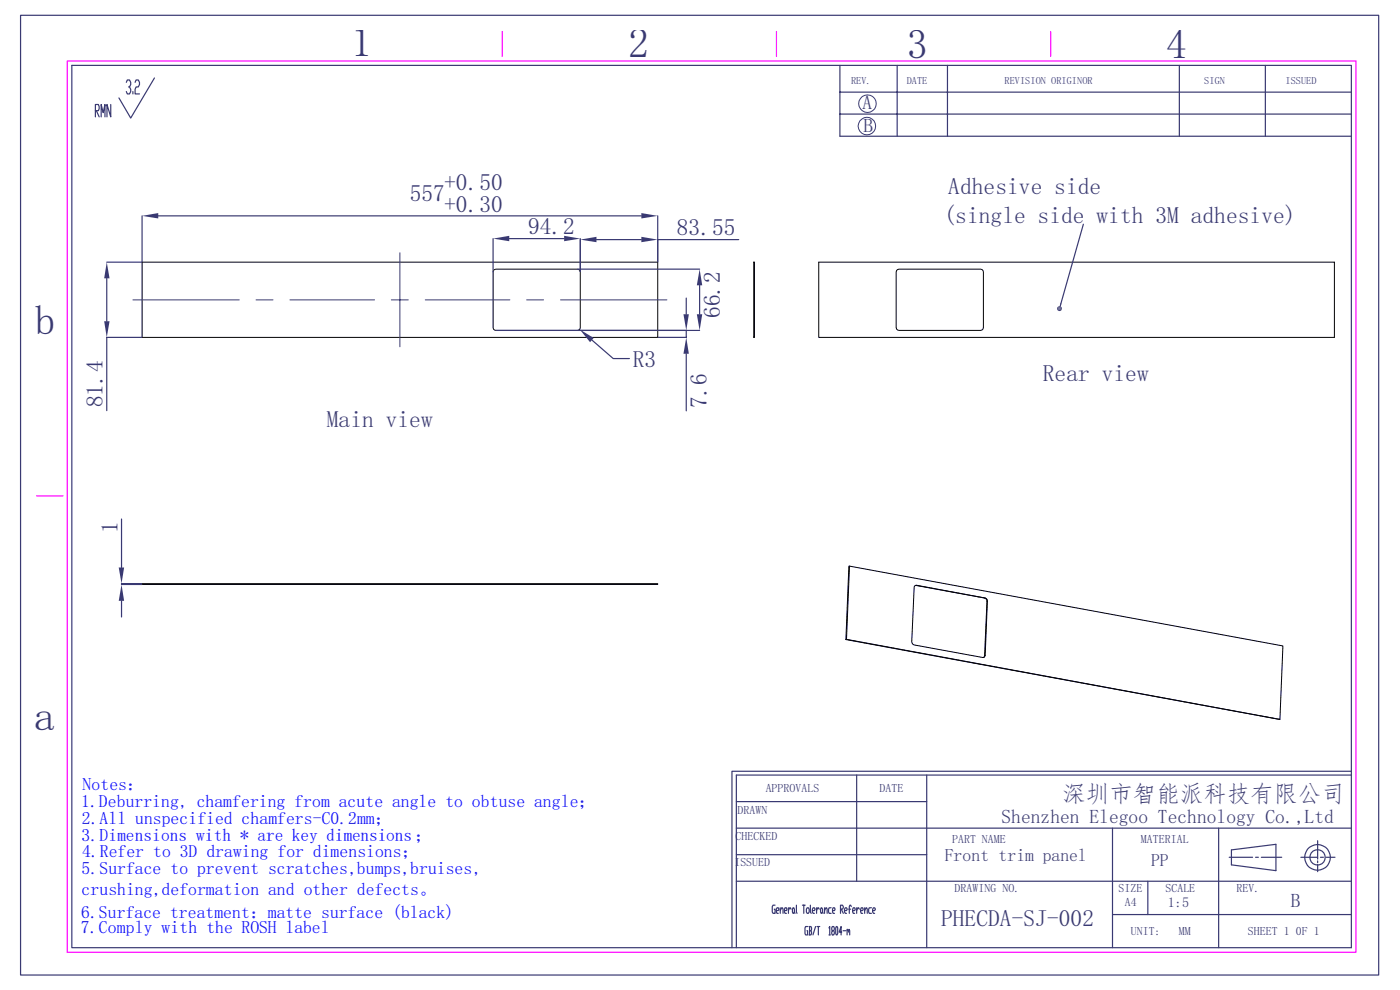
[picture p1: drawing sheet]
<svg xmlns="http://www.w3.org/2000/svg" width="297mm" height="210mm" viewBox="0 0 297 210" stroke-linecap="round" stroke-linejoin="round" font-family="sans-serif">
<path d="M14.3 12.9h273.4v189.1h-273.4zM106.6 6.7v5.3M164.7 6.7v5.3M222.9 6.7v5.3M7.7 105.2h5.7" fill="none" stroke="#f0f" stroke-width=".25"/>
<g fill="none" stroke="#393972" stroke-width=".25">
<path d="M4.4 3.2h288.1v203.6h-288.1zM15.2 13.9h271.5v187.1h-271.5zM26.8 17.5l.2-.5h.5l.2 .5v.4l-.2 .5h-.2M27.5 18.4l.2 .5v.5l-.2 .5h-.5l-.2-.5M28.2 19.4v.5M28.7 17.5l.2-.5h.4l.3 .5v.4l-.3 .5h-.4l-.2 .5v1h.9M32.8 16.5l-5.1 8.5-2.5-4.2M178.2 13.9v15h108.5M178.2 19.5h108.5M190.3 13.9v15M201 13.9v15M250.2 13.9v15"/>
<path d="M268.4 13.9v15M20.2 23.5h.7l.1-.4-.1-.9h-.7v2.6M20.4 23.5l.6 1.3M21.5 24.8v-2.6l.4 1.7 .4-1.7v2.6M23.5 22.2v2.6l-.8-2.6v2.6M178.2 24.2h108.5M22.6 55.6h7.5M22.6 59v9.1M30.1 71.6h-7.5v15.5M156.2 175.7h130.5M156.2 170h40.4M181.7 164.4v22.5"/>
<path d="M196.6 164.4v36.6M236 175.7v25.3M258.5 175.7v25.3M279.5 178.3v3.9M286.7 163.6h-131.4v37.4M286.7 164.4h-130.5v36.6M156.2 186.9h130.5M156.2 181.3h40.4M164.4 192h-.4l-.2 .3v1.1l.2 .3h.4v-.8h-.1M164.7 193.2h.4l.2-.3-.2-.3h-.3l-.1 .3v.5l.1 .3h.3M165.5 193.2l.3-.6h.2l.1 1.1M165.5 192.6v1.1"/>
<path d="M166.4 193.2h.4l.2-.3-.2-.3h-.3l-.1 .3 .1 .8h.3M167.3 192.6v1.1M167.8 192.9l-.1-.3h-.2l-.2 .6M168.2 192.6h.2l.1 .3-.1 .8h-.2l-.1-.3zM168.5 193.4l.2 .3M169 192l.1 1.7M170.2 192h.6M170.5 192v1.7M171.2 192.6h.3l.2 .3v.5l-.2 .3h-.3l-.1-.3v-.5zM171.3 196.5h-.4l-.1 .3 .1 1.5h.4v-.9h-.1M171.6 196.5h.4l.2 .3-.2 .6M171.7 197.4h.3l.2 .6-.2 .3h-.4"/>
<path d="M171.7 196.5v1.8M171.9 192v1.4l.2 .3M172.3 193.2h.5l.1-.3-.1-.3h-.3l-.2 .3v.5l.2 .3h.3M173 196.5l-.5 1.8M173.2 192.6v1.1M173.3 196.5h.6M173.6 196.5v1.8M173.8 192.9l-.1-.3h-.2l-.3 .6M174.2 192.6l.3 .3v.5l-.2 .3-.2-.3zM174.5 193.4l.1 .3M174.9 193.2l.4-.6 .2 1.1M174.9 192.6v1.1"/>
<path d="M175.9 196.8l.1-.3v1.8M175.9 198.3h.2M176.3 192.6h-.4l-.1 .3 .1 .8h.4M176.6 197.4l-.2-.6 .2-.3h.3l.1 .6-.1 .3h-.3l-.2 .3 .2 .6h.3l.1-.3-.1-.6M176.6 193.2h.4l.2-.3-.2-.3h-.3l-.1 .3 .1 .8h.3M177.4 196.5h.2l.1 .3-.1 1.5h-.2l-.1-.3zM178.3 192.9h.4l.2-.3-.2-.6h-.4v1.7M178.5 192.9l.4 .8M178.6 197.7h-.6l.4-1.2v1.8M178.9 197.4h.5M179.2 193.2h.4l.1-.3-.1-.3h-.3l-.1 .3v.5l.1 .3h.3M179.7 197.4l.1-.3 .2 .6"/>
<path d="M179.7 197.1v1.2M180 197.4l.1-.3 .2 1.2M180 192.9h.5M180.6 192.3l-.1-.3h-.2l-.1 1.7M180.9 193.2h.4l.1-.3-.1-.3h-.3l-.1 .3 .1 .8h.3M181.7 192.6v1.1M182.3 192.9l-.1-.3h-.2l-.3 .6M182.6 193.2h.4l.1-.3-.1-.3h-.3l-.1 .3 .1 .8h.3M183.4 193.2l.5-.6 .1 1.1M183.4 192.6v1.1M184.9 192.6h-.5l-.1 .3 .1 .8h.5M185.1 193.2h.4l.2-.3-.2-.3h-.2l-.2 .3v.5l.2 .3h.2"/>
<path d="M236 194h50.7M243.5 186.9v7.1M260.8 181.8h4.9M261.2 180.3l9.5-1.2v5.6l-9.5-1.2zM266.4 181.8h.6M267.6 181.8h4.3M276 181.8h3.5M279.5 182.6v.4M279.5 183.4v1.5M280.1 181.8h.7M281.3 181.8h1.9"/>
<circle cx="279.5" cy="181.9" r="1.63"/>
<circle cx="279.5" cy="181.9" r="2.72"/>
</g>
<g fill="none" stroke="#393972" stroke-width=".21">
<circle cx="183.9" cy="26.7" r="1.86"/>
<circle cx="184" cy="22" r="1.86"/>
</g>
<path d="M30.1 55.6h109.4v16h-109.4zM104.9 57.2h17.9l.3 .5-.1 12.1-.5 .3-17.6-.1-.3-.5v-11.8z" fill="none" stroke="#000" stroke-width=".21"/>
<g fill="#393972">
<path d="M22.6 55.6l.6 3.4h-1.1z"/>
<path d="M22.1 68.1h1.1l-.6 3.5z"/>
</g>
<path d="M30.1 45.8v9.7M33.6 45.8h102.5M139.5 45.8v9.7" fill="none" stroke="#393972" stroke-width=".25"/>
<g fill="#393972">
<path d="M30.1 45.8l3.5-.6v1.1z"/>
<path d="M136.1 45.2l3.4 .6-3.4 .5z"/>
</g>
<path d="M104.6 50.6v7M108 50.6h11.7M123.1 50.6v7" fill="none" stroke="#393972" stroke-width=".25"/>
<g fill="#393972">
<path d="M104.6 50.6l3.4-.6v1.2z"/>
<path d="M119.7 50l3.4 .6-3.4 .6z"/>
</g>
<path d="M122.6 57.1h25.8M122.6 70.1h25.8M148.4 60.5v6.2" fill="none" stroke="#393972" stroke-width=".25"/>
<g fill="#393972">
<path d="M148.4 57.1l.6 3.4h-1.2z"/>
<path d="M147.8 66.7h1.2l-.6 3.4z"/>
</g>
<path d="M125.6 72.1l4.5 4h3.4" fill="none" stroke="#393972" stroke-width=".25"/>
<path d="M123 69.9l2.9 1.8-.7 .9z" fill="#393972"/>
<path d="M123.1 50.8v6.8M126.5 50.8h9.6M156.7 50.8h-17.2v4.7" fill="none" stroke="#393972" stroke-width=".25"/>
<g fill="#393972">
<path d="M123.1 50.8l3.4-.6v1.2z"/>
<path d="M136.1 50.2l3.4 .6-3.4 .6z"/>
</g>
<path d="M105.2 70.1h40.4v1.5h-6M145.6 63.2v3.5M145.6 75v12.1" fill="none" stroke="#393972" stroke-width=".25"/>
<g fill="#393972">
<path d="M145 66.7h1.1l-.5 3.4z"/>
<path d="M145.6 71.6l.5 3.4h-1.1z"/>
</g>
<path d="M84.8 53.6v20M28.2 63.6h22.6M54.3 63.6h3.6M61.5 63.6h18M83 63.6h3.6M90.2 63.6h18M111.7 63.6h3.6M118.9 63.6h22.6" fill="none" stroke="#393972" stroke-width=".21"/>
<path d="M30.1 123.8h109.4v.2h-109.4z" fill="none" stroke="#000" stroke-width=".21"/>
<path d="M25.8 110.1v10.3M25.8 127.5v3.4M30.1 123.8h-4.3v.2h4.3" fill="none" stroke="#393972" stroke-width=".25"/>
<g fill="#393972">
<path d="M25.8 124l.5 3.5h-1.1z"/>
<path d="M25.2 120.4h1.1l-.5 3.4z"/>
</g>
<g fill="none" stroke="#000" stroke-width=".21">
<path d="M159.9 55.6h.2v16h-.2zM173.7 55.6h109.4v16h-109.4zM190.4 57.2h17.9l.3 .5-.1 12.1-.5 .3-17.6-.1-.3-.5v-11.8zM179.5 135.7l92 16.9M179.6 135.6l-.1 .1M180.2 120.1l92 16.9-.7 15.6-91.9-17zM180.2 120.1h-.1l-.6 15.6M194 124.4l.4-.3 14.9 2.9 .2 .5-.5 11.5-.3 .4-15-2.7-.3-.6zM194.2 124.2h.2M194.4 124.2l14.6 2.7M194.4 124.1v.1M208.9 139l-.3 .5"/>
<path d="M208.9 126.9l.4 .3 .1 .3M209 139h-.1M209.5 127.5l-.6 11.5"/>
</g>
<g fill="#393972">
<path d="M224.6 65h.3l-.2 .5z"/>
<path d="M224.4 65.1l.2-.1 .1 .5z"/>
<path d="M224.4 65.1l.3 .4-.5-.2z"/>
<path d="M224.2 65.3l.5 .2-.5 .1z"/>
<path d="M224.2 65.6l.5-.1-.3 .4z"/>
<path d="M224.7 65.5l-.1 .5-.2-.1z"/>
<path d="M224.7 65.5l.2 .5h-.3z"/>
<path d="M224.7 65.5l.4 .4-.2 .1z"/>
<path d="M224.7 65.5l.6 .1-.2 .3z"/>
<path d="M224.7 65.5l.6-.2v.3z"/>
<path d="M225.1 65.1l.2 .2-.6 .2z"/>
<path d="M224.9 65l.2 .1-.4 .4z"/>
</g>
<path d="M229.8 47.6l-4.9 17.4" fill="none" stroke="#393972" stroke-width=".25"/>
<g font-size="8.8" fill="#393972">
<text x="74.5" y="11.9">1</text>
<text x="133.3" y="12.2">2</text>
<text x="192.4" y="12.2">3</text>
<text x="247.4" y="12.3">4</text>
<text x="7.4" y="70.9">b</text>
<text x="7.2" y="154.8">a</text>
</g>
<g font-size="5" fill="#393972">
<text x="94.2" y="40.3">+0.50</text>
<text x="201.2" y="41.1">Adhesive side</text>
<text x="86.9" y="42.6">557</text>
<text x="94.2" y="44.9">+0.30</text>
<text x="200.2" y="47.4">(single side with 3M adhesive)</text>
<text x="112" y="49.7">94.2</text>
<text x="143.6" y="49.9">83.55</text>
<text x="152.7" y="67.5" transform="rotate(-90 152.7 67.5)">66.2</text>
<text x="134.2" y="77.8">R3</text>
<text x="221.2" y="80.8">Rear view</text>
<text x="21.8" y="86.4" transform="rotate(-90 21.8 86.4)">81.4</text>
<text x="149.9" y="86.6" transform="rotate(-90 149.9 86.6)">7.6</text>
<text x="69.3" y="90.5">Main view</text>
<text x="24.9" y="113" transform="rotate(-90 24.9 113)">1</text>
<text x="225.3" y="170.2">深圳市智能派科技有限公司</text>
<text x="199.6" y="196.3">PHECDA-SJ-002</text>
</g>
<g font-size="4.1" fill="#393972">
<text x="183" y="23.1">A</text>
<text x="183.2" y="28.1">B</text>
<text x="212.5" y="174.6">Shenzhen Elegoo Technology Co.,Ltd</text>
<text x="273.8" y="192.3">B</text>
</g>
<g font-size="3.8" fill="#00f">
<text x="17.5" y="167.6">Notes：</text>
<text x="17.2" y="171.1">1.Deburring, chamfering from acute angle to obtuse angle；</text>
<text x="17.3" y="178.3">3.Dimensions with * are key dimensions；</text>
<text x="17.4" y="174.7">2.All unspecified chamfers-C0.2mm；</text>
<text x="17.3" y="185.4">5.Surface to prevent scratches,bumps,bruises,</text>
<text x="17.4" y="181.9">4.Refer to 3D drawing for dimensions；</text>
<text x="17.3" y="189.8">crushing,deformation and other defects。</text>
<text x="17.1" y="198">7.Comply with the ROSH label</text>
<text x="17.2" y="194.7">6.Surface treatment：matte surface (black)</text>
</g>
<g font-size="3.8" fill="#393972">
<text x="200.4" y="182.6">Front trim panel</text>
<text x="244.2" y="183.7">PP</text>
</g>
<text font-size="3" fill="#393972" x="247.8" y="192.4">1:5</text>
<g font-size="2.5" fill="#393972">
<text x="156.5" y="172.7">DRAWN</text>
<text x="162.4" y="168.1">APPROVALS</text>
<text x="186.6" y="168.1">DATE</text>
<text x="156" y="178.2">CHECKED</text>
<text x="202" y="178.8">PART NAME</text>
<text x="242" y="178.8">MATERIAL</text>
<text x="155.8" y="183.7">ISSUED</text>
<text x="202.5" y="189.3">DRAWING NO.</text>
<text x="237.3" y="189.3">SIZE</text>
<text x="247.2" y="189.3">SCALE</text>
<text x="262.3" y="189.3">REV.</text>
<text x="238.6" y="192.3">A4</text>
<text x="239.9" y="198.3">UNIT:</text>
<text x="250.1" y="198.3">MM</text>
<text x="264.8" y="198.3">SHEET 1</text>
<text x="274.9" y="198.3">0F 1</text>
</g>
<g font-size="2.2" fill="#393972">
<text x="180.6" y="17.8">REV.</text>
<text x="192.4" y="17.8">DATE</text>
<text x="213.1" y="17.8">REVISION ORIGINOR</text>
<text x="255.5" y="17.8">SIGN</text>
<text x="272.7" y="17.8">ISSUED</text>
</g>
</svg>
